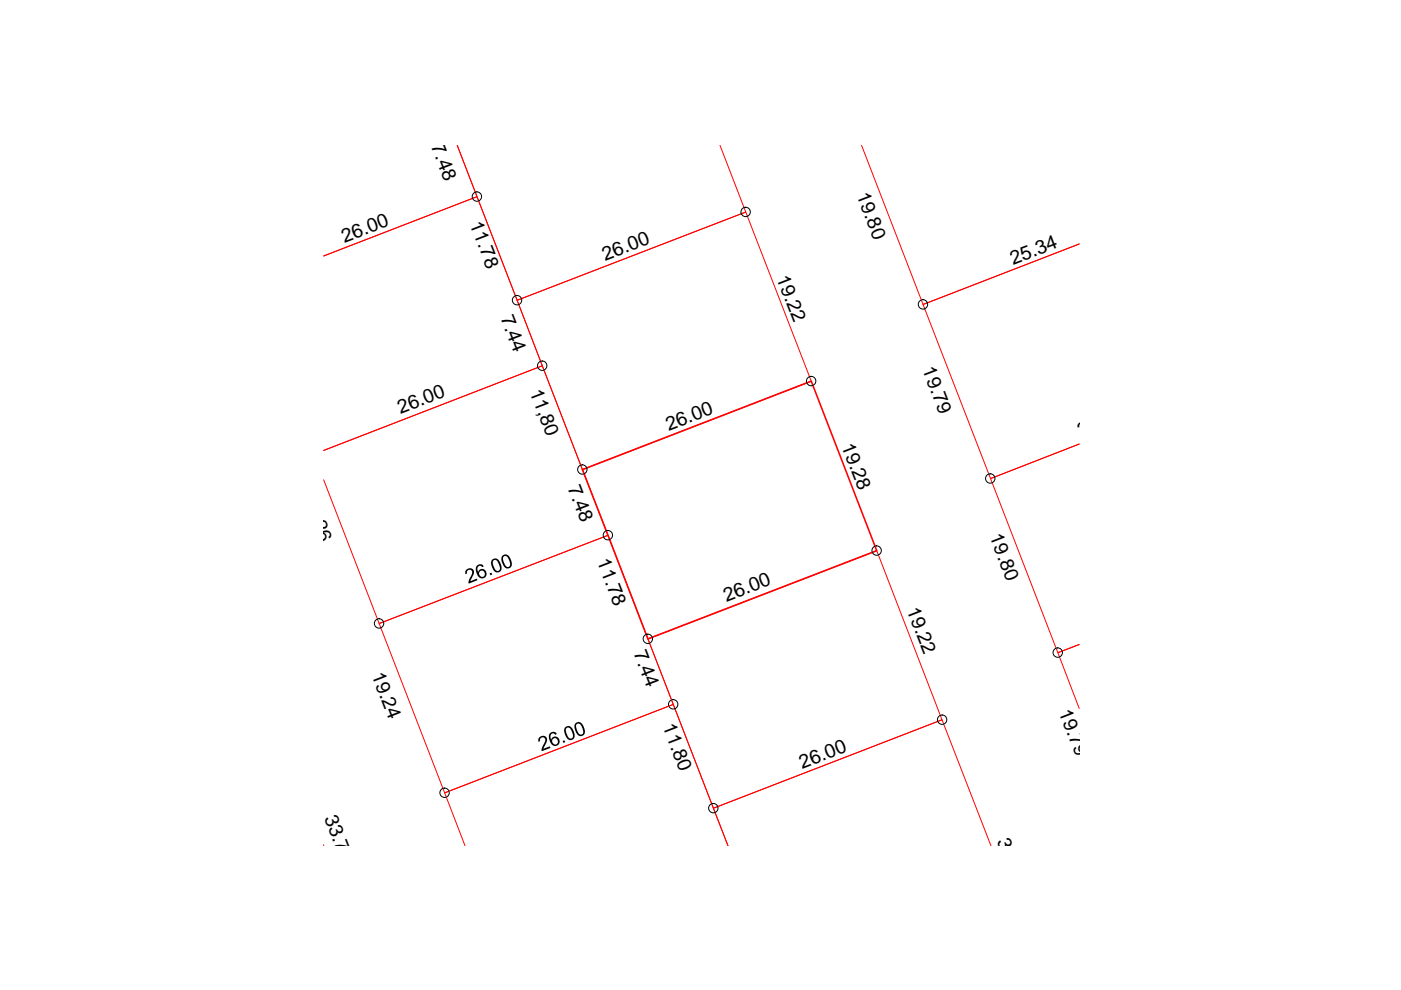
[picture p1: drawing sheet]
<svg xmlns="http://www.w3.org/2000/svg" width="297mm" height="210mm" viewBox="0 0 297 210" stroke-linecap="round" stroke-linejoin="round" font-family="sans-serif">
<path d="M152.7 30.8l5.4 14.2-48.5 18.7-12.7-32.9 4.2 10.9-32.5 12.6 32.5-12.6 13.9 35.9-46.4 17.9 46.4-17.9 13.9 35.9-48.5 18.7-11.8-30.5M182.7 30.8l13 33.8 33.1-12.9-33.1 12.9 14.3 36.9 18.8-7.4-18.8 7.4 14.3 36.9 4.5-1.7-4.5 1.7 4.5 11.8M109.6 63.7l48.5-18.7 13.9 35.8-48.5 18.8zM80.4 132.2l48.5-18.7 13.8 35.9-48.4 18.7zM137.4 135.5l48.5-18.7 13.8 35.8-48.4 18.8zM68.6 179.3h.1M98.6 179.3l-4.3-11.2 48.4-18.7 11.6 29.9-3-7.9 48.4-18.8 10.4 26.7" fill="none" stroke="#f00" stroke-width=".21"/>
<path d="M123.5 99.6l48.5-18.8 13.9 36-48.5 18.7z" fill="none" stroke="#f00" stroke-width=".34"/>
<g fill="none" stroke="#000" stroke-width=".21">
<circle cx="101.1" cy="41.7" r=".99"/>
<circle cx="158.1" cy="44.9" r=".99"/>
<circle cx="109.6" cy="63.6" r=".99"/>
<circle cx="115" cy="77.5" r=".99"/>
<circle cx="195.7" cy="64.5" r=".99"/>
<circle cx="123.5" cy="99.5" r=".99"/>
<circle cx="172" cy="80.8" r=".99"/>
<circle cx="128.9" cy="113.5" r=".99"/>
<circle cx="185.9" cy="116.7" r=".99"/>
<circle cx="210" cy="101.5" r=".99"/>
<circle cx="80.4" cy="132.2" r=".99"/>
<circle cx="137.4" cy="135.4" r=".99"/>
<circle cx="224.3" cy="138.4" r=".99"/>
<circle cx="142.7" cy="149.3" r=".99"/>
<circle cx="199.7" cy="152.6" r=".99"/>
<circle cx="94.3" cy="168.1" r=".99"/>
<circle cx="151.2" cy="171.3" r=".99"/>
</g>
<g fill="#000">
<path d="M98.8 120.9l.7-.4 .7 .2 .3 .3v.5l-.8 1.7 1.4-.5 .1 .3-1.8 .7v-.7l.6-1.2 .1-.6-.3-.4-.5 .1-.3 .3v.4l-.3 .1zM103.8 121.6l.4-.2 .2 .4-.4 .2zM114.3 156.4l.6-.4h.4l.6 .4 .1 .7-.8 1.6 1.4-.5 .1 .4-1.8 .7v-.8l.6-1.2 .1-.6-.3-.4-.5 .1-.3 .3v.4l-.3 .2-.1-.6zM119.3 157.1l.4-.1 .1 .4-.3 .1z"/>
<path d="M106.5 117.8l.5-.2h.4l.6 .5 .5 1.4v.4l-.3 .5-.6 .2-.7-.4-.6-1.4v-.6zM106.8 118l-.2 .6 .5 1.2 .3 .4 .6-.1 .2-.3v-.4l-.5-1.2-.5-.3z"/>
<path d="M101 120.1l.6-.5h.5l.5 .5-.4 .1-.4-.3-.4 .2-.1 .2-.1 .6 .1 .4 .2-.3 .4-.3h.6l.4 .2 .3 .9-.4 .7-.4 .1h-.5l-.6-.5-.4-1.1zM101.8 121.1l-.2 .4v.4l.5 .4h.4l.3-.4-.1-.7-.4-.2z"/>
<path d="M104.3 118.7l.4-.3h.5l.6 .4 .5 1.3v.6l-.2 .5-.9 .2-.6-.5-.5-1.4zM104.7 118.7l-.2 .3 .1 1.1 .5 .8 .5 .2 .4-.4-.1-.9-.6-1z"/>
<path d="M116.5 155.5l.7-.3 .7 .2 .2 .2-.4 .2-.3-.3-.5 .1-.2 .8 .1 .4 .2-.3 .5-.3 .8 .2 .3 .5 .1 .5-.5 .6-.7 .2-.7-.5-.4-1.2v-.6zM117.3 156.6l-.2 .4 .1 .5 .4 .4 .5-.1 .2-.3-.2-.8-.3-.2z"/>
<path d="M119.8 154.2l.9-.3 .7 .6 .4 1.2v.6l-.3 .5-.7 .1-.7-.4-.5-1.5zM120.2 154.3l-.2 .3 .1 1 .6 .9 .5 .1 .3-.4-.2-.9-.4-.9z"/>
<path d="M122 153.4l.4-.3h.4l.7 .5 .5 1.4-.3 .9-.7 .2-.6-.4-.6-1.4v-.5zM122.3 153.5l-.2 .6 .3 1 .5 .6h.5l.3-.3-.3-1.3-.5-.6z"/>
</g>
<g font-size="4.1">
<text x="91.4" y="31" transform="rotate(69 91.4 31)">7.48</text>
<text x="181.6" y="41.4" transform="rotate(69 181.6 41.4)">19.80</text>
<text x="99.6" y="47.5" transform="rotate(69 99.6 47.5)">11.78</text>
<text x="73" y="51.5" transform="rotate(-21 73 51.5)">26.00</text>
<text x="128.3" y="55.2" transform="rotate(-21 128.3 55.2)">26.00</text>
<text x="164.6" y="58.8" transform="rotate(69 164.6 58.8)">19.22</text>
<text x="214.8" y="56.2" transform="rotate(-21 214.8 56.2)">25.34</text>
<text x="106.1" y="67.4" transform="rotate(69 106.1 67.4)">7.44</text>
<text x="112.3" y="83" transform="rotate(69 112.3 83)">11,80</text>
<text x="195.5" y="78.3" transform="rotate(69 195.5 78.3)">19.79</text>
<text x="84.9" y="87.8" transform="rotate(-21 84.9 87.8)">26.00</text>
<text x="141.8" y="91.4" transform="rotate(-21 141.8 91.4)">26.00</text>
<text x="178.4" y="94.5" transform="rotate(69 178.4 94.5)">19.28</text>
<text x="229.1" y="92.8" transform="rotate(-21 229.1 92.8)">25.33</text>
<text x="64.1" y="105.6" transform="rotate(69 64.1 105.6)">19.26</text>
<text x="120.4" y="103.4" transform="rotate(69 120.4 103.4)">7.48</text>
<text x="209.8" y="113.7" transform="rotate(69 209.8 113.7)">19.80</text>
<text x="126.5" y="119" transform="rotate(69 126.5 119)">11.78</text>
<text x="154" y="127.7" transform="rotate(-21 154 127.7)">26.00</text>
<text x="192.2" y="129.3" transform="rotate(69 192.2 129.3)">19.22</text>
<text x="78.7" y="143" transform="rotate(69 78.7 143)">19.24</text>
<text x="134.3" y="138.3" transform="rotate(69 134.3 138.3)">7.44</text>
<text x="140.5" y="154" transform="rotate(69 140.5 154)">11.80</text>
<text x="224.5" y="151" transform="rotate(69 224.5 151)">19.79</text>
<text x="170.1" y="163" transform="rotate(-21 170.1 163)">26.00</text>
<text x="68.7" y="173.4" transform="rotate(69 68.7 173.4)">33.77</text>
<text x="211.3" y="178.3" transform="rotate(69 211.3 178.3)">34.80</text>
</g>
</svg>
